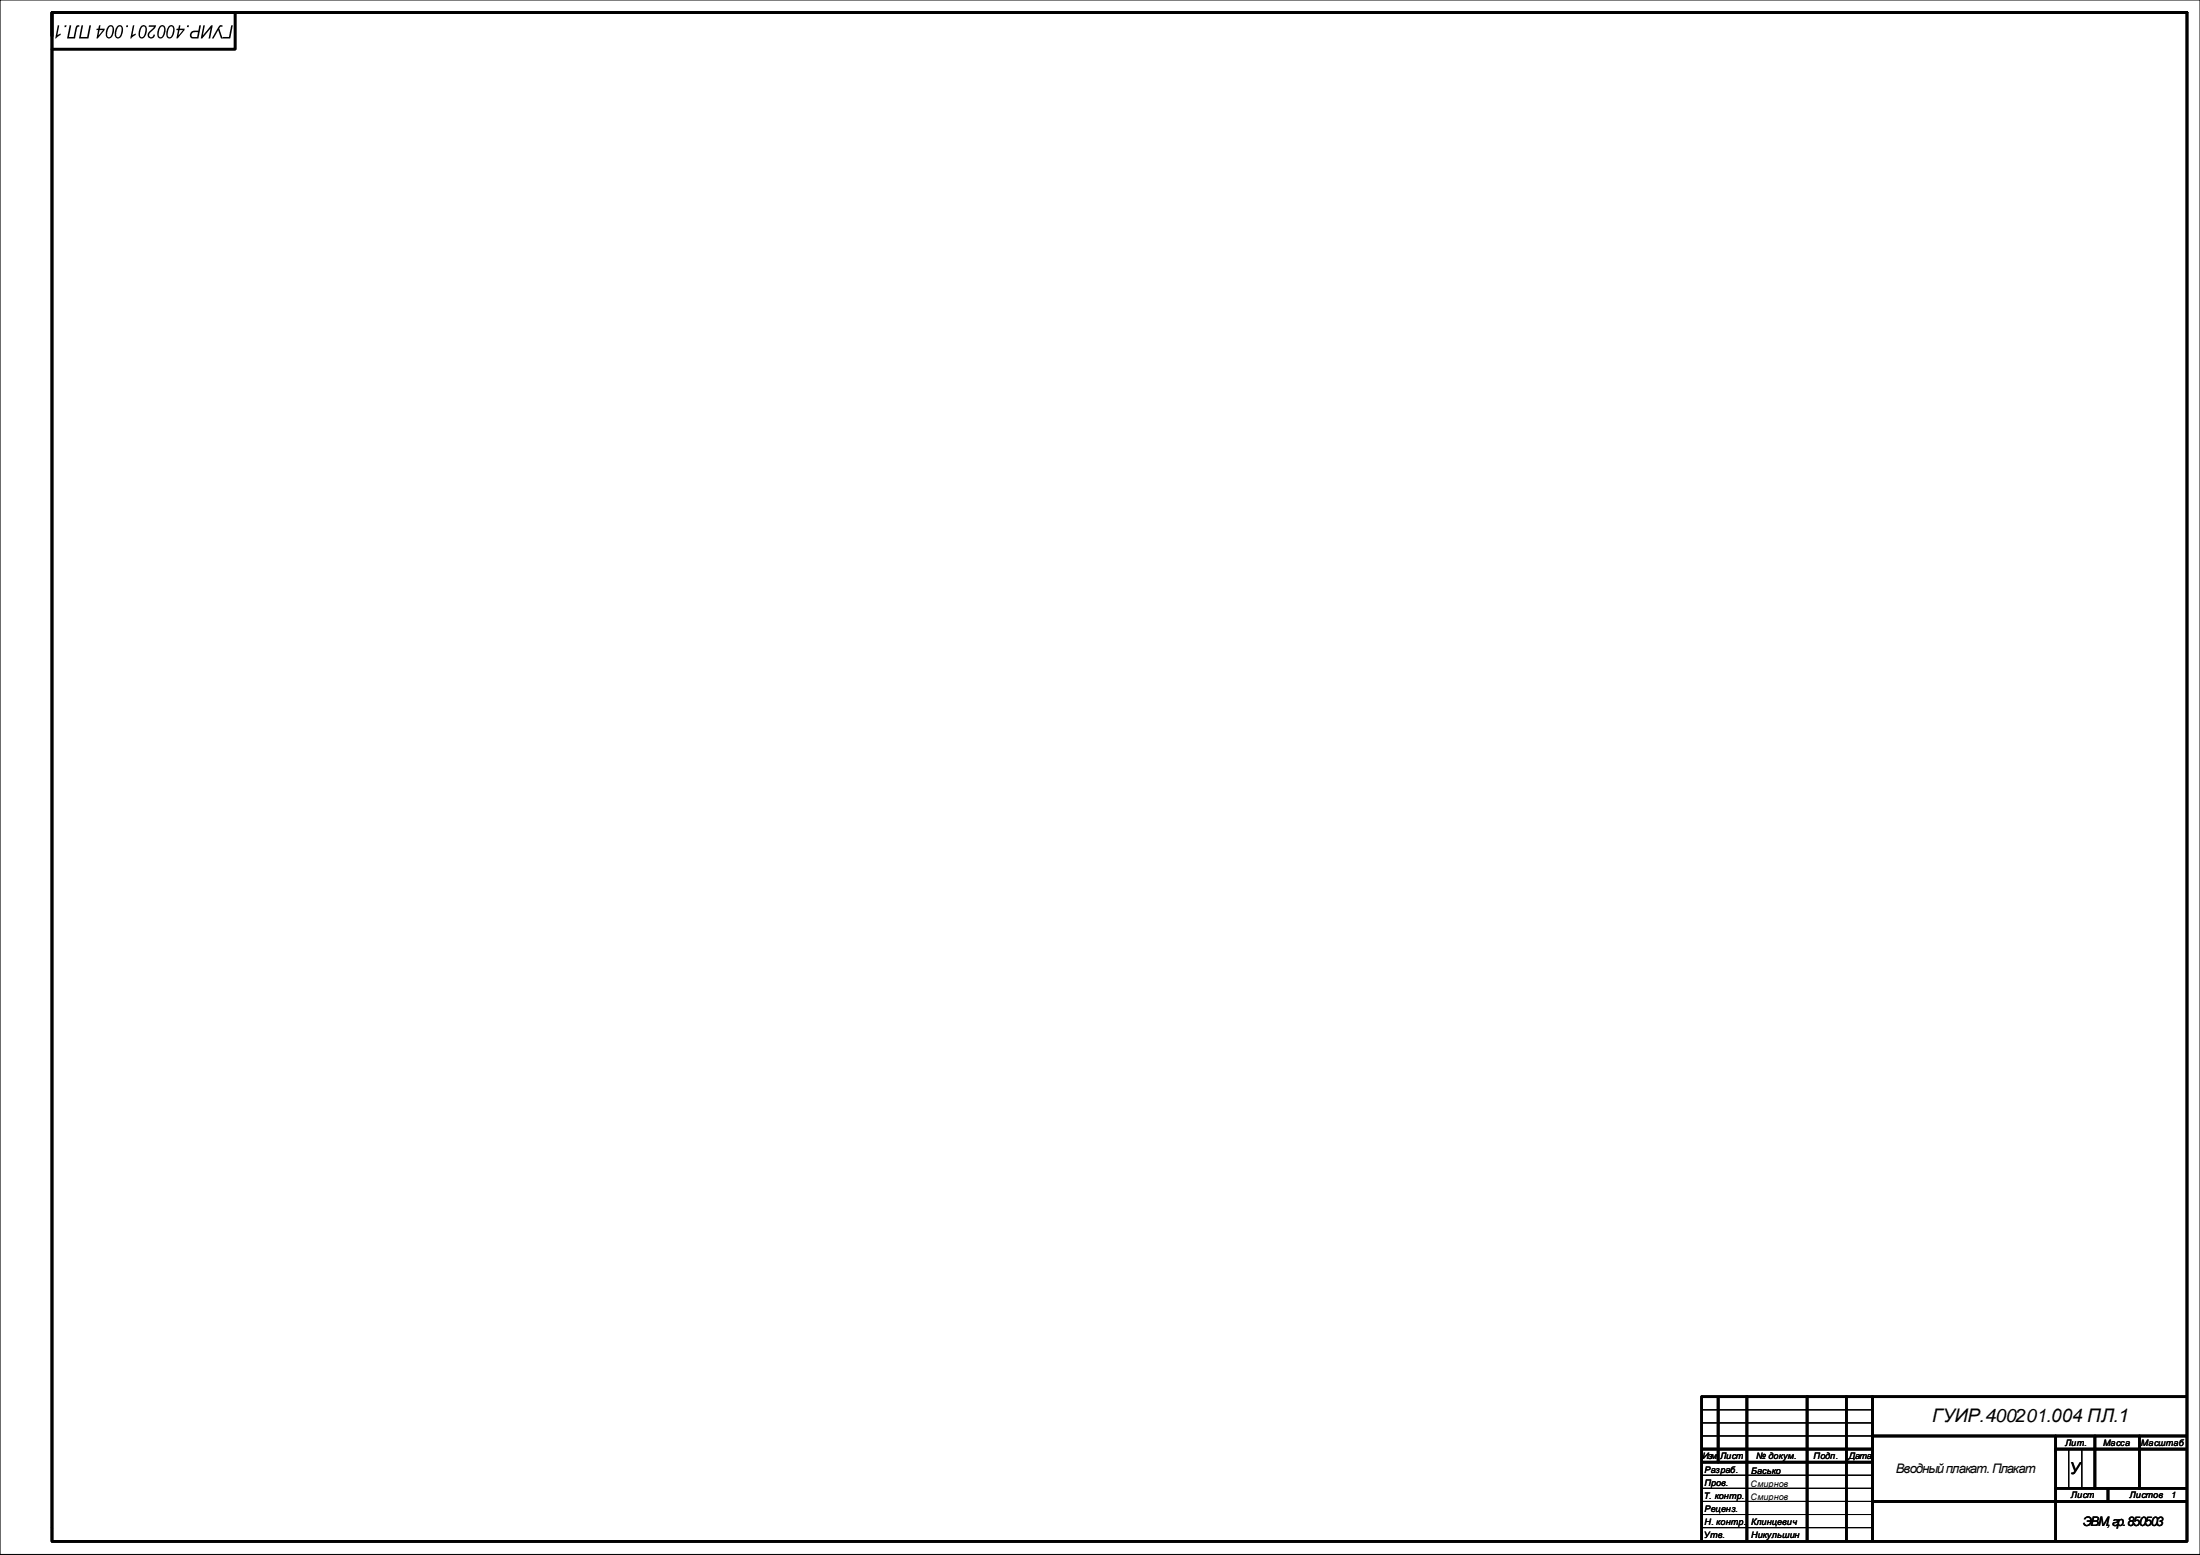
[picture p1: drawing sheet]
<svg xmlns="http://www.w3.org/2000/svg" width="841mm" height="594mm" viewBox="0 0 841 594" stroke-linecap="round" stroke-linejoin="round" font-family="sans-serif">
<path d="M840.9 0v593.8h-841M840.9 0h-840.9v594h840.9M650.7 538.5h65M650.7 543.5h65M650.7 548.5h65M790.7 553.5v15M795.7 553.5v15M650.7 563.5h65M650.7 568.5h65M650.7 573.5h65M650.7 578.5h65M650.7 583.5h65" fill="none" stroke="#000" stroke-width=".38"/>
<g fill="none" stroke="#000" stroke-width="1">
<path d="M19.9 4.8v578.7M19.9 13.8v-9h816v583.7M89.9 4.8v14h-70M650.4 533.5v55M650.7 533.5h185M656.7 534v24.5M667.7 533.5v55M690.7 533.5v55M705.7 533.5v55M715.7 533.5v55M650.7 553.5h65M650.7 558.5h65"/>
<path d="M715.7 548.5h120M785.7 548.5v40M785.7 553.5h50M800.7 548.5v20M817.7 548.5v20M715.7 573.5h120M785.7 568.5h50M805.7 568.5v5M19.9 583.8v5h816"/>
</g>
<g fill="#000">
<path d="M48.3 9.7h.7l-.2 .7h-.6zM44.9 10a1.38 1.38 0 0 1 1.8-.1 1.38 1.38 0 0 1 .3 1.7 2.63 2.63 0 0 1-2.2 3.1 2.62 2.62 0 0 1-.6-3.8zM45.2 10.4l-.6 1.4a2.18 2.18 0 0 0 .3 2.4h.2a3.1 3.1 0 0 0 .9-4.1zM41.5 10a1.38 1.38 0 0 1 1.7-.1 1.38 1.38 0 0 1 .4 1.7 2.63 2.63 0 0 1-2.2 3.1 2.62 2.62 0 0 1-.6-3.8zM41.7 10.4l-.6 1.4a2.18 2.18 0 0 0 .3 2.4h.2a3.1 3.1 0 0 0 1-4.1zM37.8 9.7h.6l-.2 1.3h1.9l-.2 .6-2.6 3.1h-.4l.6-3.2h-.7l.1-.5h.7zM38.1 11.5l-.4 2.1 1.7-2.1zM31.1 9.7h.7l-.9 4.4h2.4l.9-4.4h.6l-1 5h-3.6zM26.6 9.7h.6l-.8 4.4h1.8l.5-2.7a1.38 1.38 0 0 1 1.7-1.7l-.2 .5h-.4l-.3 .4-.8 4.1h-3.1zM24.8 9.7h.6l-.1 .7h-.7zM22.1 9.7h.6l-.8 3.8 1.4-.7-.2 .6-2 1.3z"/>
<path d="M68.4 9.7h.6l-.3 1.3h1.9l-.1 .6-2.6 3.1h-.5l.6-3.2h-.6l.1-.5h.6zM68.6 11.5l-.4 2.1 1.7-2.1zM64.6 10a1.38 1.38 0 0 1 1.8-.1 1.38 1.38 0 0 1 .3 1.7 2.63 2.63 0 0 1-2.2 3.1 2.62 2.62 0 0 1-.6-3.8zM64.9 10.4l-.6 1.4a2.17 2.17 0 0 0 .3 2.4h.2a3.1 3.1 0 0 0 .9-4.1zM61.2 10a1.38 1.38 0 0 1 1.7-.1 1.38 1.38 0 0 1 .4 1.7 2.63 2.63 0 0 1-2.2 3.1 2.62 2.62 0 0 1-.6-3.8zM61.4 10.4l-.6 1.4a2.17 2.17 0 0 0 .3 2.4h.2a3.1 3.1 0 0 0 1-4.1zM56.9 9.7h2.8l-.5 1.1-1.7 1.5a.92 .92 0 0 0-.7 1.1 .92 .92 0 0 0 1.1 .8 .92 .92 0 0 0 .8-1l.5 .1a1.45 1.45 0 0 1-2.2 1.2 1.45 1.45 0 0 1 .1-2.5l1.8-1.8h-2.1zM54 10a1.38 1.38 0 0 1 1.8-.1 1.38 1.38 0 0 1 .3 1.7 2.63 2.63 0 0 1-2.2 3.1 2.62 2.62 0 0 1-.5-3.8zM54.3 10.4l-.6 1.4a2.17 2.17 0 0 0 .3 2.4h.2a3.1 3.1 0 0 0 .9-4.1zM50.8 9.7h.5l-.7 3.8 1.3-.7-.1 .6-2 1.3z"/>
<path d="M88.4 9.7h.6l-1 5h-3l.1-.6h2.4zM83.9 9.8l1.2-.1-.1 .6-.7-.1-.5 .7 1.3 3.8h-.6l-1.1-3.2-1.8 3.2h-.6zM77.7 9.7h.6l-.7 3.8 3.1-3.8h.6l-1 5h-.6l.8-3.9-3.2 3.9h-.6zM73.1 12.2l.9-.4 1.8-.1 .4-2h.6l-1 5h-1.9a1.4 1.4 0 0 1-1.3-1 1.4 1.4 0 0 1 .5-1.5zM73.5 12.7a.83 .83 0 0 0-.3 1 .83 .83 0 0 0 .9 .5h1.2l.4-1.9h-1.7zM71.6 9.7h.6l-.1 .7h-.7z"/>
</g>
<text font-size="7.2" x="738.5" y="543.1">ГУИР.400201.004 ПЛ.1</text>
<text font-size="6.3" x="791" y="562.9">У</text>
<g font-size="5">
<text x="724.6" y="562.8">Вводный плакат. Плакат</text>
<text x="796.1" y="583">ЭВМ, гр. 850503</text>
</g>
<g font-size="3.4">
<text x="650.7" y="557.4">Изм.</text>
<text x="657.4" y="557.5">Лист</text>
<text x="671.2" y="557.4">№ докум.</text>
<text x="693.1" y="557.5">Подп.</text>
<text x="706.7" y="557.4">Дата</text>
<text x="789.3" y="552.3">Лит.</text>
<text x="803.8" y="552.3">Масса</text>
<text x="818.3" y="552.3">Масштаб</text>
<text x="651.5" y="562.5">Разраб.</text>
<text x="669.2" y="563.1">Басько</text>
<text x="651.4" y="567.5">Пров.</text>
<text x="669" y="567.8">Смирнов</text>
<text x="651.1" y="572.6">Т. контр.</text>
<text x="669" y="572.8">Смирнов</text>
<text x="791.5" y="572.3">Лист</text>
<text x="813.9" y="572.3">Листов</text>
<text x="829.7" y="572.4">1</text>
<text x="651.5" y="577.5">Реценз.</text>
<text x="651.2" y="587.6">Утв.</text>
<text x="651.5" y="582.5">Н. контр.</text>
<text x="669.2" y="582.6">Клинцевич</text>
<text x="669.2" y="587.6">Никульшин</text>
</g>
</svg>
